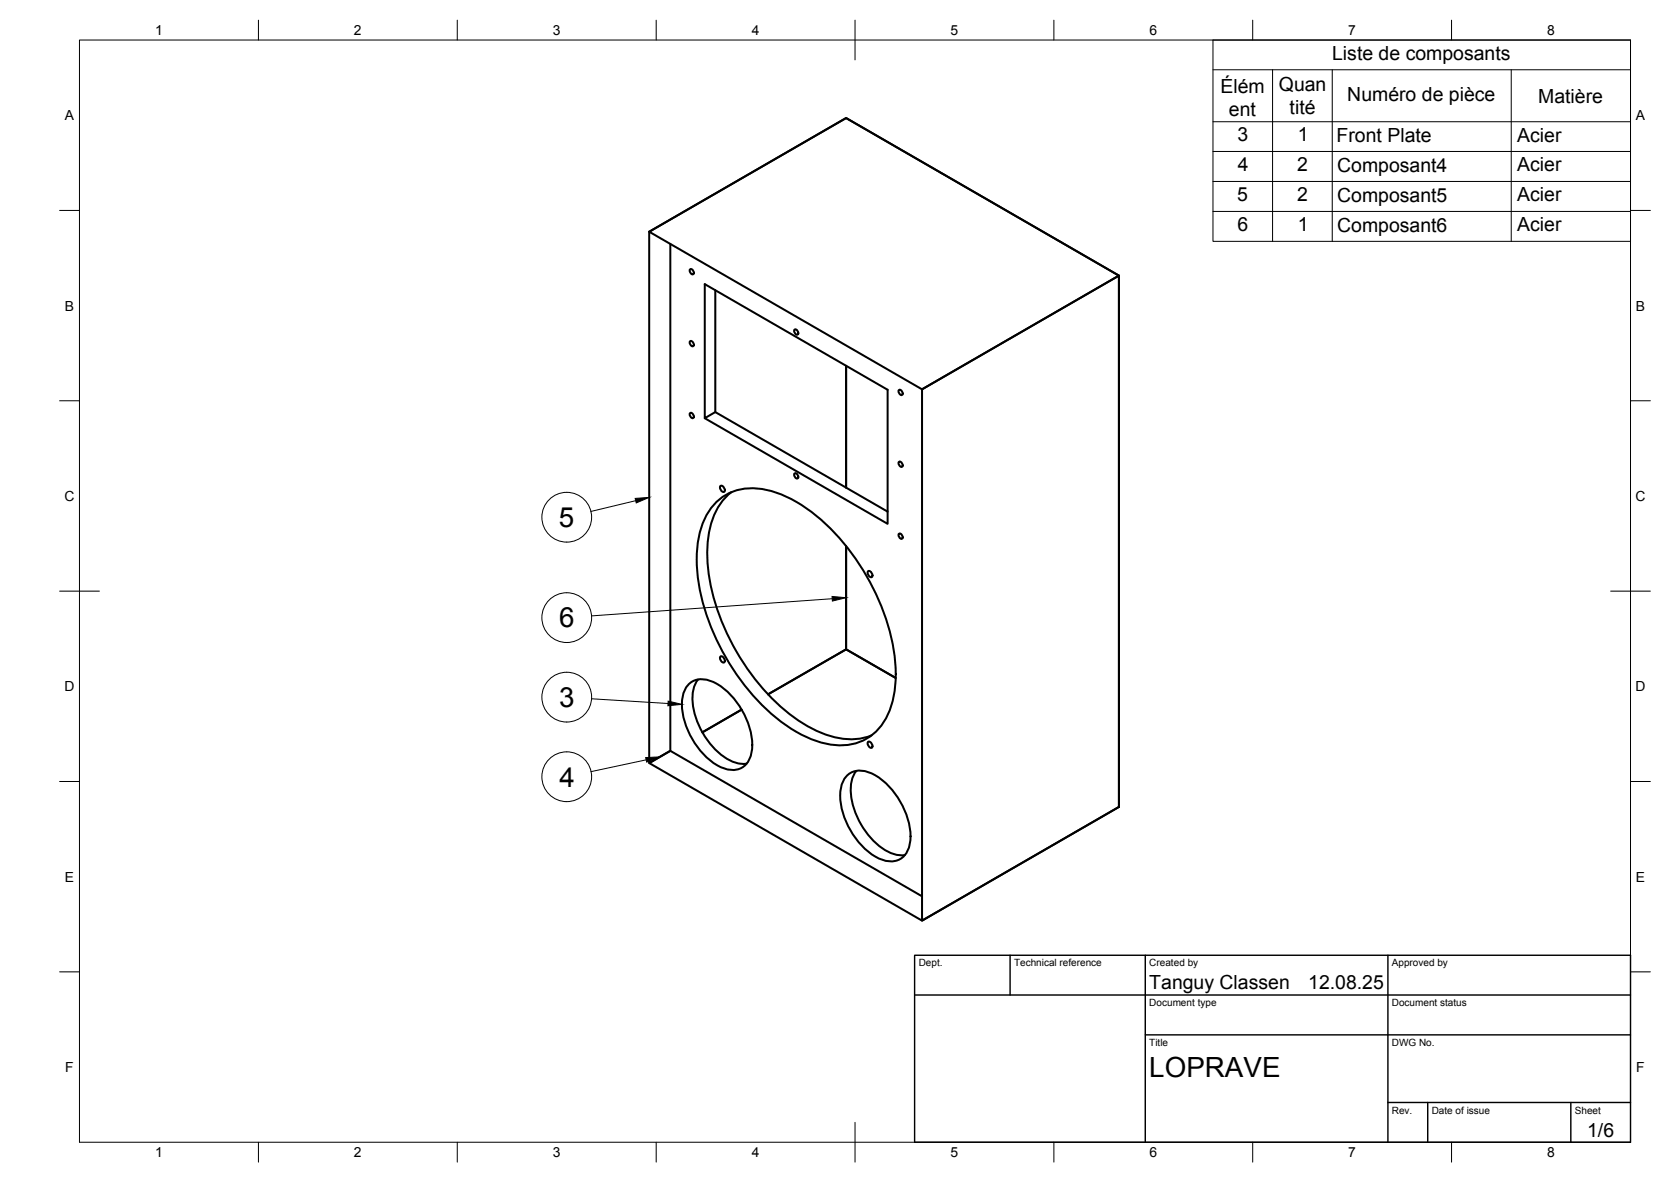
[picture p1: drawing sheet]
<svg xmlns="http://www.w3.org/2000/svg" width="420mm" height="297mm" viewBox="0 0 420 297" stroke-linecap="round" stroke-linejoin="round" font-family="sans-serif">
<!-- layer: Visible -->
<g fill="none" stroke="#000" stroke-width=".51">
<path d="M163.2 58.2l49.5-28.5 68.6 39.6-49.5 28.5zM168.6 61.3v127.4l-5.4 3.1v-133.6l49.5-28.5 68.6 39.6v133.5M173.5 67.7a.76 .76 0 0 1 .8 .4 .76 .76 0 0 1-.1 .9l-.6-.5zM179.9 72.9v30.7M173.5 85.8a.76 .76 0 0 1 .8 .3 .76 .76 0 0 1-.1 .9l-.6-.4zM199.7 82.9a.76 .76 0 0 1 .9 .3 .76 .76 0 0 1-.1 .9l-.7-.4zM212.7 91.9v30.6M226 98a.76 .76 0 0 1 .8 .4 .76 .76 0 0 1-.1 .9l-.6-.5zM231.8 97.8l49.5-28.5v133.5l-49.5 28.6zM173.5 103.8a.76 .76 0 0 1 .8 .4 .76 .76 0 0 1-.1 .9l-.6-.5zM177.2 105.1l46 26.5v-33.7l-46-26.5v33.7l2.7-1.5 43.3 25M199.7 119a.76 .76 0 0 1 .9 .4 .76 .76 0 0 1-.1 .9l-.7-.5z"/>
<path d="M226 116.1a.76 .76 0 0 1 .8 .4 .76 .76 0 0 1-.1 .9l-.6-.5zM179.6 126.7a13.1 13.1 0 0 1 13.1-3.6 35.9 35.9 0 0 1 17.6 11.3 56.7 56.7 0 0 1 14.9 32.9 22.8 22.8 0 0 1-3.4 14.8 13 13 0 0 1-14 4.8 35.9 35.9 0 0 1-17.7-11.3 56.7 56.7 0 0 1-14.9-32.9 22.8 22.8 0 0 1 3.4-14.8zM181.2 122.1a1.02 1.02 0 0 1 .9 1.5 1.02 1.02 0 0 1-.9-1.5zM183.9 123.7a16.7 16.7 0 0 0-5.8 11.5 46.4 46.4 0 0 0 5.8 26.2 52.2 52.2 0 0 0 18.9 20.9 20.2 20.2 0 0 0 14.9 3l1.5-.5M212.7 137.3v25.9l12.5 7.2-12.5-7.2zM226 134.2a.76 .76 0 0 1 .8 .3 .76 .76 0 0 1-.1 .9l-.6-.4zM218.3 143.5a1.02 1.02 0 0 1 .9 1.5 1.02 1.02 0 0 1-.9-1.5zM173.3 171.8a5.2 5.2 0 0 1 5.8-.5 18.8 18.8 0 0 1 10 17.2 5 5 0 0 1-7.6 4.4 18.8 18.8 0 0 1-10-17.2 6.1 6.1 0 0 1 1.8-3.9zM175.5 170.8a9.6 9.6 0 0 0-.9 8.2 19 19 0 0 0 9.4 12.3 6.7 6.7 0 0 0 3.7 .6M181.2 164.9a1.02 1.02 0 0 1 .9 1.6 1.02 1.02 0 0 1-.9-1.6zM186.5 178.3l-9.9 5.7M212.7 163.2l-19.6 11.3"/>
<path d="M213.1 194.8a5.2 5.2 0 0 1 5.8-.5 18.8 18.8 0 0 1 10 17.2 5 5 0 0 1-7.6 4.4 18.8 18.8 0 0 1-10-17.3 6.1 6.1 0 0 1 1.8-3.8zM215.3 193.7a9.6 9.6 0 0 0-.9 8.3 19 19 0 0 0 9.4 12.3 6.7 6.7 0 0 0 3.7 .6M218.3 186.4a1.02 1.02 0 0 1 .9 1.5 1.02 1.02 0 0 1-.9-1.5zM281.3 202.8l-49.5 28.6-68.6-39.6 5.4-3.1 63.2 36.5"/>
</g>
<!-- layer: BORDER -->
<g fill="none" stroke="#000" stroke-width=".25">
<path d="M20 10.1h390v276.9h-390zM65 5.1v5M115 5.1v5M165 5.1v5M215 5.1v10M265 5.1v5M315 5.1v5M365 5.1v5M15 52.9h5M410 52.9h5M15 100.7h5M410 100.7h5"/>
<path d="M15 148.6h10M405 148.6h10M15 196.4h5M410 196.4h5M15 244.2h5M410 244.2h5M65 287v5M115 287v5M165 287v5M215 282.1v9.9M265 287v5M315 287v5"/>
<path d="M365 287v5"/>
</g>
<!-- layer: TITLEBLOCK -->
<path d="M230 240.1h180v46.9h-180zM230 250h180M254 240.1v9.9M288 240.1v46.9M349 240.1v46.9M288 260.1h122M349 277.1h61M359 277.1v9.9M395 277.1v9.9" fill="none" stroke="#000" stroke-width=".36"/>
<!-- layer: Parts Lists -->
<path d="M305 10.1h105v50.5h-105zM305 17.5h105M320 17.5v43.1M335 17.5v43.1M380 17.5v43.1M305 30.6h105M305 38.1h105M305 45.6h105M305 53.1h105" fill="none" stroke="#000" stroke-width=".25"/>
<!-- layer: Balloons -->
<g fill="none" stroke="#000" stroke-width=".25">
<circle cx="142.5" cy="130" r="6.3"/>
<circle cx="142.5" cy="155.2" r="6.3"/>
<circle cx="142.5" cy="175.2" r="6.3"/>
<circle cx="142.5" cy="195.2" r="6.3"/>
</g>
<!-- layer: 0 -->
<path d="M159.7 125.3l3.5-.3-3.2 1.4zM209.2 149.9l3.5 .3-3.4 .9zM168 176.2l3.5 .8-3.6 .4zM162.3 190.4l3.6-.2-3.3 1.3z" fill="#000" stroke="#000" stroke-width=".25"/>
<path d="M159.9 125.8l-11.3 2.7M209.3 150.5l-60.6 4.3M148.7 175.6l19.3 1.2M162.5 191l-13.9 2.9" fill="none" stroke="#000" stroke-width=".25"/>
<g font-size="7">
<text x="140.5" y="132.4">5</text>
<text x="140.6" y="157.7">6</text>
<text x="140.6" y="177.7">3</text>
<text x="140.7" y="197.7">4</text>
<text x="289" y="270.6">LOPRAVE</text>
</g>
<g font-size="4.9">
<text x="335" y="15.1">Liste de composants</text>
<text x="306.9" y="23.3">Élém</text>
<text x="321.6" y="22.9">Quan</text>
<text x="309" y="29.1">ent</text>
<text x="324.3" y="28.8">tité</text>
<text x="338.8" y="25.3">Numéro de pièce</text>
<text x="386.8" y="25.8">Matière</text>
<text x="311.1" y="35.5">3</text>
<text x="326.3" y="35.5">1</text>
<text x="336.1" y="35.6">Front Plate</text>
<text x="381.5" y="35.6">Acier</text>
<text x="311.2" y="43">4</text>
<text x="326.2" y="43">2</text>
<text x="336.2" y="43.1">Composant4</text>
<text x="381.5" y="43.1">Acier</text>
<text x="311.1" y="50.5">5</text>
<text x="326.2" y="50.5">2</text>
<text x="336.2" y="50.7">Composant5</text>
<text x="381.5" y="50.6">Acier</text>
<text x="311.1" y="58">6</text>
<text x="326.3" y="58">1</text>
<text x="336.2" y="58.2">Composant6</text>
<text x="381.5" y="58.1">Acier</text>
<text x="289" y="248.5">Tanguy Classen</text>
<text x="329" y="248.5">12.08.25</text>
<text x="399.1" y="285.7">1/6</text>
</g>
<g font-size="3.5">
<text x="39" y="8.8">1</text>
<text x="89" y="8.8">2</text>
<text x="139" y="8.8">3</text>
<text x="189" y="8.8">4</text>
<text x="239" y="8.8">5</text>
<text x="289" y="8.8">6</text>
<text x="339" y="8.8">7</text>
<text x="389" y="8.8">8</text>
<text x="16.3" y="30.2">A</text>
<text x="411.3" y="30.2">A</text>
<text x="16.3" y="78">B</text>
<text x="411.3" y="78">B</text>
<text x="16.2" y="125.9">C</text>
<text x="411.2" y="125.9">C</text>
<text x="16.2" y="173.7">D</text>
<text x="411.2" y="173.7">D</text>
<text x="16.3" y="221.6">E</text>
<text x="411.3" y="221.6">E</text>
<text x="16.4" y="269.4">F</text>
<text x="411.4" y="269.4">F</text>
<text x="39" y="290.8">1</text>
<text x="89" y="290.8">2</text>
<text x="139" y="290.8">3</text>
<text x="189" y="290.8">4</text>
<text x="239" y="290.8">5</text>
<text x="289" y="290.8">6</text>
<text x="339" y="290.8">7</text>
<text x="389" y="290.8">8</text>
</g>
<g font-size="2.5">
<text x="231" y="242.9">Dept.</text>
<text x="255" y="242.9">Technical reference</text>
<text x="289" y="242.9">Created by</text>
<text x="350" y="242.9">Approved by</text>
<text x="289" y="252.8">Document type</text>
<text x="350" y="252.8">Document status</text>
<text x="289" y="262.9">Title</text>
<text x="350" y="262.9">DWG No.</text>
<text x="350" y="279.9">Rev.</text>
<text x="360" y="279.9">Date of issue</text>
<text x="396" y="279.9">Sheet</text>
</g>
</svg>
